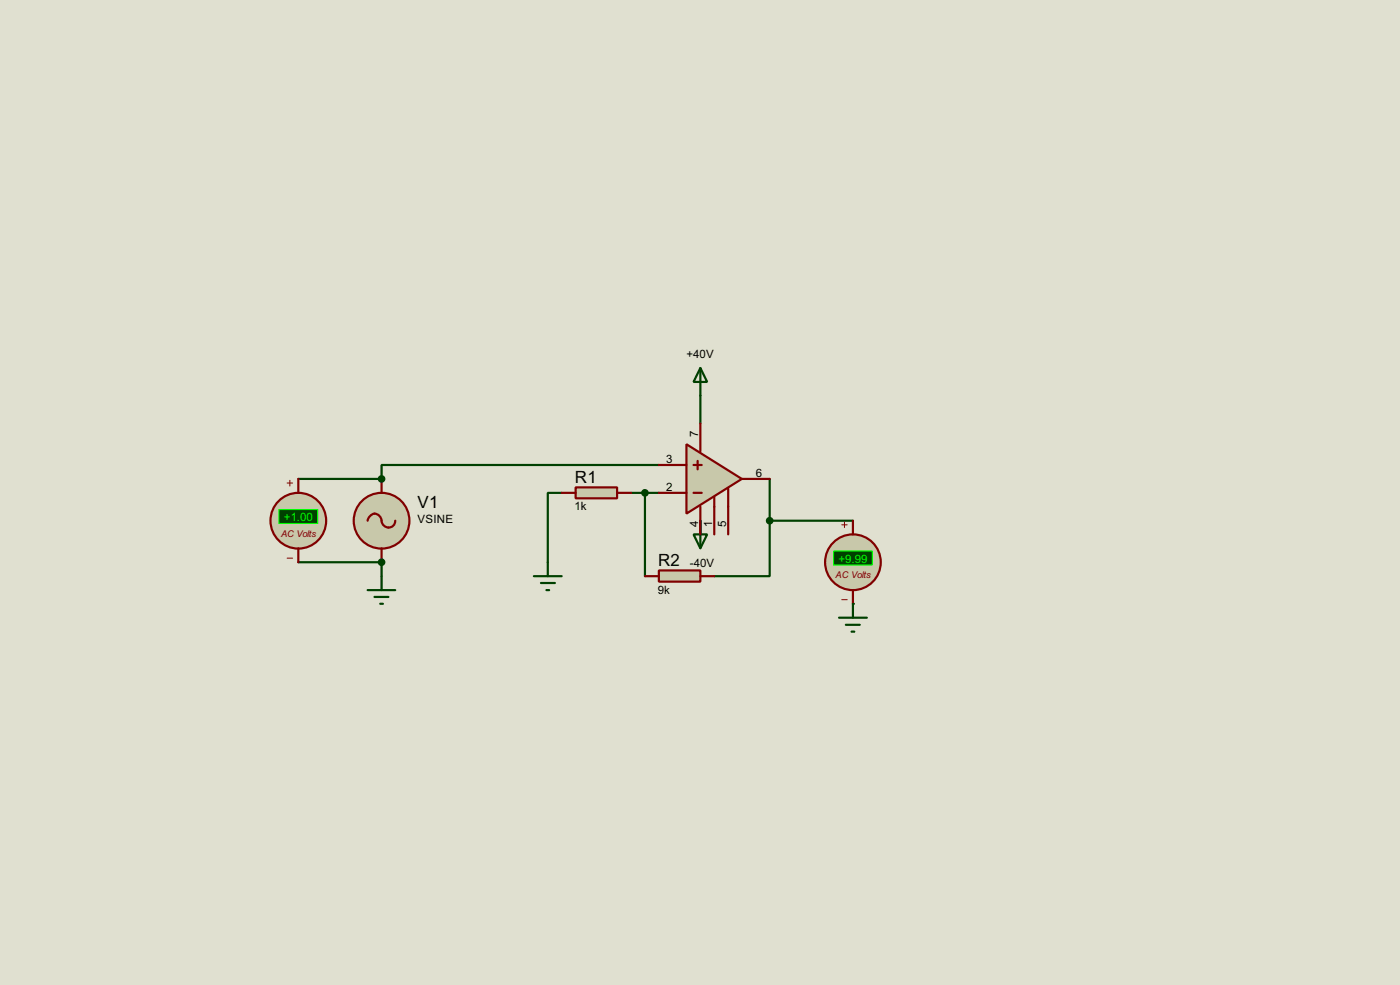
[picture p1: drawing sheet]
<svg xmlns="http://www.w3.org/2000/svg" width="256mm" height="180mm" viewBox="0 0 256 180" stroke-linecap="round" stroke-linejoin="round" font-family="sans-serif">
<path d="M0 0h256.5v180.3h-256.5z" fill="#e0e0d0"/>
<path d="M128.3 72.4v5.1M115.6 90.2h5.1M118.2 90.2v15.3M128.3 95.3v2.5" fill="none" stroke="#004000" stroke-width=".4"/>
<circle cx="156.3" cy="110.5" r=".2" fill="#004000"/>
<path d="M102.9 90.2h-2.5v12.7" fill="none" stroke="#004000" stroke-width=".4"/>
<circle cx="69.9" cy="87.7" r=".2" fill="#004000"/>
<path d="M54.7 87.7h15.2M69.9 102.9v2.6" fill="none" stroke="#004000" stroke-width=".4"/>
<circle cx="69.9" cy="102.9" r=".2" fill="#004000"/>
<path d="M120.7 85.1h-50.8v2.6M141 95.3v10.2h-10.1M141 95.3h15.3M141 87.7v7.6M54.7 102.9h15.2" fill="none" stroke="#004000" stroke-width=".4"/>
<path d="M105.5 89.2h7.6v2h-7.6z" fill="#c8c8aa" stroke="#800000" stroke-width=".4"/>
<path d="M102.9 90.2h2.6M113.1 90.2h2.5" fill="none" stroke="#800000" stroke-width=".4"/>
<path d="M67.4 108h5M68.6 109.3h2.6M69.7 110.5h.5M69.9 105.5v2.5" fill="none" stroke="#004000" stroke-width=".4"/>
<path d="M120.7 104.4h7.6v2.1h-7.6z" fill="#c8c8aa" stroke="#800000" stroke-width=".4"/>
<path d="M118.2 105.5h2.5M128.3 105.5h2.6" fill="none" stroke="#800000" stroke-width=".4"/>
<circle cx="118.1" cy="90.2" r=".5" fill="#004000" stroke="#004000" stroke-width=".4"/>
<circle cx="69.9" cy="95.3" r="5.1" fill="#c8c8aa" stroke="#800000" stroke-width=".4"/>
<path d="M67.4 95.3a1.28 1.28 0 0 1 1.2-1.3 1.28 1.28 0 0 1 1.3 1.3 1.25 1.25 0 0 0 1.3 1.3 1.25 1.25 0 0 0 1.2-1.3M69.9 87.7v2.5M69.9 100.4v2.5" fill="none" stroke="#800000" stroke-width=".4"/>
<path d="M128.3 67.4l1.3 2.5h-2.5zM128.3 67.4v5M127.1 97.8h2.5l-1.3 2.6zM128.3 95.3v5.1" fill="none" stroke="#004000" stroke-width=".4"/>
<path d="M125.8 81.3l10.1 6.4-10.1 6.3z" fill="#c8c8aa" stroke="#800000" stroke-width=".4"/>
<path d="M128.3 77.5v5.1M120.7 90.2h5.1M120.7 85.1h5.1M127.1 90.2h1.5M127.1 85.1h1.5M127.8 84.4v1.5M128.3 92.8v5M130.9 91v6.8M133.4 89.5v8.3M135.9 87.7h5.1" fill="none" stroke="#800000" stroke-width=".4"/>
<circle cx="156.2" cy="102.9" r="5.1" fill="#c8c8aa" stroke="#800000" stroke-width=".4"/>
<path d="M154.2 96.1h1M154.7 95.6v1M154.2 109.8h1" fill="none" stroke="#800000" stroke-width=".18"/>
<path d="M152.7 100.9h7.1v2.5h-7.1z" fill="#004000" stroke="#0f0" stroke-width=".2"/>
<path d="M156.3 95.3v2.5M156.3 108v2.5" fill="none" stroke="#800000" stroke-width=".4"/>
<path d="M97.8 105.5h5.1M99.1 106.7h2.6M100.1 108h.5M100.4 102.9v2.6M153.7 113.1h5.1M155 114.4h2.5M156 115.6h.5M156.3 110.5v2.6" fill="none" stroke="#004000" stroke-width=".4"/>
<circle cx="54.6" cy="95.3" r="5.1" fill="#c8c8aa" stroke="#800000" stroke-width=".4"/>
<path d="M52.6 88.4h1M53.1 87.9v1.1M52.6 102.2h1" fill="none" stroke="#800000" stroke-width=".18"/>
<path d="M51.1 93.3h7.1v2.5h-7.1z" fill="#004000" stroke="#0f0" stroke-width=".2"/>
<path d="M54.7 87.7v2.5M54.7 100.4v2.5" fill="none" stroke="#800000" stroke-width=".4"/>
<g fill="#004000" stroke="#004000" stroke-width=".4">
<circle cx="69.9" cy="87.7" r=".5"/>
<circle cx="69.9" cy="102.9" r=".5"/>
<circle cx="141" cy="95.3" r=".5"/>
</g>
<g font-size="3.5">
<text x="105.3" y="88.4">R1</text>
<text x="76.5" y="92.9">V1</text>
<text x="120.6" y="103.6">R2</text>
</g>
<g font-size="2.4">
<text x="125.8" y="65.6">+40V</text>
<text x="127.9" y="80.1" transform="rotate(-90 127.9 80.1)">7</text>
<text x="122.1" y="84.7">3</text>
<text x="122.1" y="89.8">2</text>
<text x="138.5" y="87.3">6</text>
<text x="76.5" y="95.8">VSINE</text>
<text x="105.3" y="93.4">1k</text>
<text x="127.9" y="96.4" transform="rotate(-90 127.9 96.4)">4</text>
<text x="130.5" y="96.5" transform="rotate(-90 130.5 96.5)">1</text>
<text x="133" y="96.5" transform="rotate(-90 133 96.5)">5</text>
<text x="126.4" y="103.7">-40V</text>
<text x="120.5" y="108.7">9k</text>
</g>
<g font-size="2.4" fill="#0f0">
<text x="52" y="95.3">+1.00</text>
<text x="153.6" y="103">+9.99</text>
</g>
<g font-size="1.9" fill="#800000">
<text x="51.5" y="98.2">AC Volts</text>
<text x="153.1" y="105.9">AC Volts</text>
</g>
</svg>
